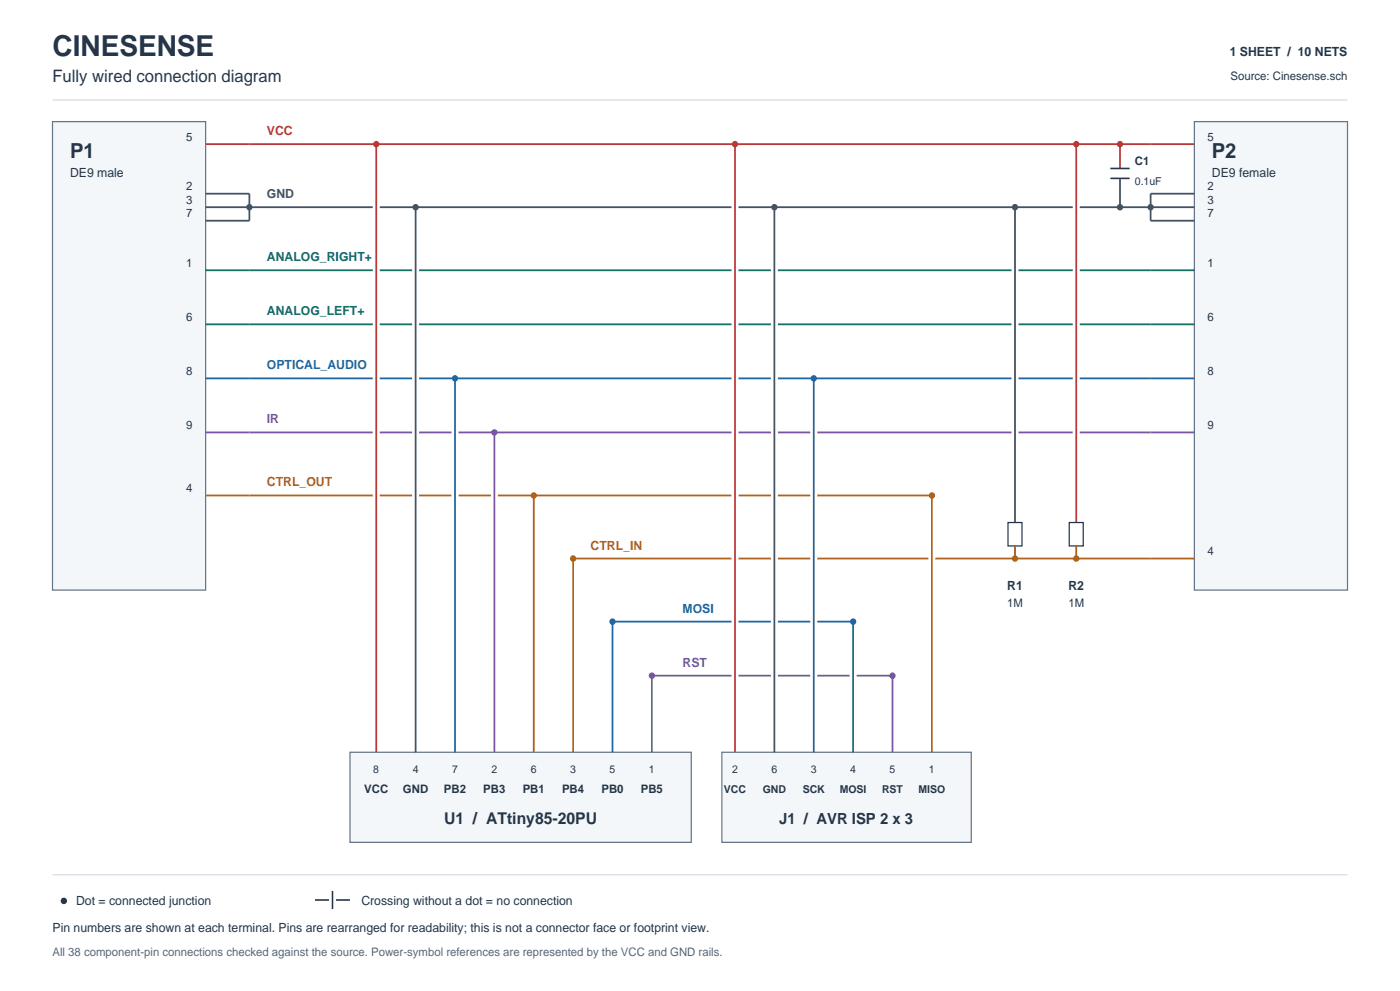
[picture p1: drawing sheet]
<svg xmlns="http://www.w3.org/2000/svg" width="420mm" height="297mm" viewBox="0 0 420 297" stroke-linecap="round" stroke-linejoin="round" font-family="sans-serif">
<path d="M15.7 30h388.5" fill="none" stroke="#ccd5df" stroke-width=".3"/>
<g fill="#f4f7fa" stroke="#647589" stroke-width=".37">
<path d="M15.7 36.4h46v140.4h-46z" fill-rule="evenodd"/>
<path d="M358.3 36.4h45.9v140.4h-45.9z" fill-rule="evenodd"/>
</g>
<path d="M61.7 43.2h283.5" fill="none" stroke="#b93838" stroke-width=".53"/>
<path d="M61.7 58h13.1v8.1h-13.1M61.7 62.1h283.5" fill="none" stroke="#435364" stroke-width=".53"/>
<path d="M61.7 81h283.5M61.7 97.2h283.5" fill="none" stroke="#167264" stroke-width=".53"/>
<path d="M61.7 113.4h283.5M183.7 186.3h72.2" fill="none" stroke="#1f66a5" stroke-width=".53"/>
<path d="M61.7 129.6h283.5M195.6 202.5h72.1" fill="none" stroke="#7854a2" stroke-width=".53"/>
<path d="M61.7 148.5h217.9M171.9 167.4h173.3" fill="none" stroke="#ad631e" stroke-width=".53"/>
<circle cx="74.8" cy="62.1" r=".96" fill="#435364"/>
<path d="M345.2 43.2h13.1" fill="none" stroke="#b93838" stroke-width=".53"/>
<path d="M358.3 58h-13.1v8.1h13.1M345.2 62.1h13.1" fill="none" stroke="#435364" stroke-width=".53"/>
<path d="M345.2 81h13.1M345.2 97.2h13.1" fill="none" stroke="#167264" stroke-width=".53"/>
<path d="M345.2 113.4h13.1" fill="none" stroke="#1f66a5" stroke-width=".53"/>
<path d="M345.2 129.6h13.1" fill="none" stroke="#7854a2" stroke-width=".53"/>
<path d="M345.2 167.4h13.1" fill="none" stroke="#ad631e" stroke-width=".53"/>
<circle cx="345.2" cy="62.1" r=".96" fill="#435364"/>
<path d="M105 225.5h102.4v27h-102.4z" fill-rule="evenodd" fill="#f4f7fa" stroke="#647589" stroke-width=".37"/>
<path d="M112.9 60.7v2.7M112.9 79.6v2.7M112.9 95.8v2.7M112.9 112v2.7M112.9 128.2v2.7M112.9 147.1v2.7M112.9 166v2.7M112.9 184.9v2.7M112.9 201.2v2.7" fill="none" stroke="#fff" stroke-width="2.1" stroke-linecap="butt"/>
<path d="M112.9 43.2v182.3" fill="none" stroke="#b93838" stroke-width=".53"/>
<circle cx="112.9" cy="43.2" r=".96" fill="#b93838"/>
<path d="M124.7 79.6v2.7M124.7 95.8v2.7M124.7 112v2.7M124.7 128.2v2.7M124.7 147.1v2.7M124.7 166v2.7M124.7 184.9v2.7M124.7 201.2v2.7" fill="none" stroke="#fff" stroke-width="2.1" stroke-linecap="butt"/>
<path d="M124.7 62.1v163.4" fill="none" stroke="#435364" stroke-width=".53"/>
<circle cx="124.7" cy="62.1" r=".96" fill="#435364"/>
<path d="M136.5 128.2v2.7M136.5 147.1v2.7M136.5 166v2.7M136.5 184.9v2.7M136.5 201.2v2.7" fill="none" stroke="#fff" stroke-width="2.1" stroke-linecap="butt"/>
<path d="M136.5 113.4v112.1" fill="none" stroke="#1f66a5" stroke-width=".53"/>
<circle cx="136.5" cy="113.4" r=".96" fill="#1f66a5"/>
<path d="M148.3 147.1v2.7M148.3 166v2.7M148.3 184.9v2.7M148.3 201.2v2.7" fill="none" stroke="#fff" stroke-width="2.1" stroke-linecap="butt"/>
<path d="M148.3 129.6v95.9" fill="none" stroke="#7854a2" stroke-width=".53"/>
<circle cx="148.3" cy="129.6" r=".96" fill="#7854a2"/>
<path d="M160.1 166v2.7M160.1 184.9v2.7M160.1 201.2v2.7" fill="none" stroke="#fff" stroke-width="2.1" stroke-linecap="butt"/>
<path d="M160.1 148.5v77" fill="none" stroke="#ad631e" stroke-width=".53"/>
<circle cx="160.1" cy="148.5" r=".96" fill="#ad631e"/>
<path d="M171.9 184.9v2.7M171.9 201.2v2.7" fill="none" stroke="#fff" stroke-width="2.1" stroke-linecap="butt"/>
<path d="M171.9 167.4v58.1" fill="none" stroke="#ad631e" stroke-width=".53"/>
<circle cx="171.9" cy="167.4" r=".96" fill="#ad631e"/>
<path d="M183.7 201.2v2.7" fill="none" stroke="#fff" stroke-width="2.1" stroke-linecap="butt"/>
<path d="M183.7 186.3v39.2" fill="none" stroke="#1f66a5" stroke-width=".53"/>
<circle cx="183.7" cy="186.3" r=".96" fill="#1f66a5"/>
<path d="M195.6 202.5v23" fill="none" stroke="#7854a2" stroke-width=".53"/>
<circle cx="195.6" cy="202.5" r=".96" fill="#7854a2"/>
<path d="M216.6 225.5h74.8v27h-74.8z" fill-rule="evenodd" fill="#f4f7fa" stroke="#647589" stroke-width=".37"/>
<path d="M220.5 60.7v2.7M220.5 79.6v2.7M220.5 95.8v2.7M220.5 112v2.7M220.5 128.2v2.7M220.5 147.1v2.7M220.5 166v2.7M220.5 184.9v2.7M220.5 201.2v2.7" fill="none" stroke="#fff" stroke-width="2.1" stroke-linecap="butt"/>
<path d="M220.5 43.2v182.3" fill="none" stroke="#b93838" stroke-width=".53"/>
<circle cx="220.5" cy="43.2" r=".96" fill="#b93838"/>
<path d="M232.3 79.6v2.7M232.3 95.8v2.7M232.3 112v2.7M232.3 128.2v2.7M232.3 147.1v2.7M232.3 166v2.7M232.3 184.9v2.7M232.3 201.2v2.7" fill="none" stroke="#fff" stroke-width="2.1" stroke-linecap="butt"/>
<path d="M232.3 62.1v163.4" fill="none" stroke="#435364" stroke-width=".53"/>
<circle cx="232.3" cy="62.1" r=".96" fill="#435364"/>
<path d="M244.1 128.2v2.7M244.1 147.1v2.7M244.1 166v2.7M244.1 184.9v2.7M244.1 201.2v2.7" fill="none" stroke="#fff" stroke-width="2.1" stroke-linecap="butt"/>
<path d="M244.1 113.4v112.1" fill="none" stroke="#1f66a5" stroke-width=".53"/>
<circle cx="244.1" cy="113.4" r=".96" fill="#1f66a5"/>
<path d="M255.9 201.2v2.7" fill="none" stroke="#fff" stroke-width="2.1" stroke-linecap="butt"/>
<path d="M255.9 186.3v39.2" fill="none" stroke="#1f66a5" stroke-width=".53"/>
<circle cx="255.9" cy="186.3" r=".96" fill="#1f66a5"/>
<path d="M267.7 202.5v23" fill="none" stroke="#7854a2" stroke-width=".53"/>
<circle cx="267.7" cy="202.5" r=".96" fill="#7854a2"/>
<path d="M279.6 166v2.7M279.6 184.9v2.7M279.6 201.2v2.7" fill="none" stroke="#fff" stroke-width="2.1" stroke-linecap="butt"/>
<path d="M279.6 148.5v77" fill="none" stroke="#ad631e" stroke-width=".53"/>
<circle cx="279.6" cy="148.5" r=".96" fill="#ad631e"/>
<path d="M304.5 79.6v2.7M304.5 95.8v2.7M304.5 112v2.7M304.5 128.2v2.7M304.5 147.1v2.7" fill="none" stroke="#fff" stroke-width="2.1" stroke-linecap="butt"/>
<path d="M304.5 62.1v94.5" fill="none" stroke="#435364" stroke-width=".53"/>
<circle cx="304.5" cy="62.1" r=".96" fill="#435364"/>
<path d="M302.4 156.6h4.2v7h-4.2z" fill-rule="evenodd" fill="#fff" stroke="#263648" stroke-width=".37"/>
<path d="M304.5 163.6v3.8" fill="none" stroke="#ad631e" stroke-width=".53"/>
<circle cx="304.5" cy="167.4" r=".96" fill="#ad631e"/>
<path d="M322.9 60.7v2.7M322.9 79.6v2.7M322.9 95.8v2.7M322.9 112v2.7M322.9 128.2v2.7M322.9 147.1v2.7" fill="none" stroke="#fff" stroke-width="2.1" stroke-linecap="butt"/>
<path d="M322.9 43.2v113.4" fill="none" stroke="#b93838" stroke-width=".53"/>
<circle cx="322.9" cy="43.2" r=".96" fill="#b93838"/>
<path d="M320.8 156.6h4.2v7h-4.2z" fill-rule="evenodd" fill="#fff" stroke="#263648" stroke-width=".37"/>
<path d="M322.9 163.6v3.8" fill="none" stroke="#ad631e" stroke-width=".53"/>
<circle cx="322.9" cy="167.4" r=".96" fill="#ad631e"/>
<path d="M336 43.2v7.3" fill="none" stroke="#b93838" stroke-width=".53"/>
<circle cx="336" cy="43.2" r=".96" fill="#b93838"/>
<path d="M333.1 50.5h5.8M333.1 53.5h5.8" fill="none" stroke="#263648" stroke-width=".48"/>
<path d="M336 53.5v8.6" fill="none" stroke="#435364" stroke-width=".53"/>
<circle cx="336" cy="62.1" r=".96" fill="#435364"/>
<path d="M15.7 262.2h388.5" fill="none" stroke="#ccd5df" stroke-width=".3"/>
<circle cx="19.2" cy="270" r=".96" fill="#263648"/>
<path d="M94.5 269.7h10.5M99.7 267v5.4" fill="none" stroke="#263648" stroke-width=".48"/>
<path d="M99.7 267v5.4" fill="none" stroke="#fff" stroke-width="2.1" stroke-linecap="butt"/>
<text font-size="8.6" fill="#263648" x="15.7" y="16.7">CINESENSE</text>
<g font-size="6.2" fill="#263648">
<text x="21" y="47.2">P1</text>
<text x="363.6" y="47.2">P2</text>
</g>
<text font-size="5.1" fill="#263648" x="15.7" y="24.6">Fully wired connection diagram</text>
<text font-size="4.9" fill="#263648" x="133.2" y="247.1">U1 / ATtiny85-20PU</text>
<text font-size="4.6" fill="#263648" x="233.7" y="247.1">J1 / AVR ISP 2 x 3</text>
<g font-size="3.8" fill="#263648">
<text x="368.9" y="16.7">1 SHEET / 10 NETS</text>
<text x="21" y="53.2">DE9 male</text>
<text x="363.6" y="53.2">DE9 female</text>
<text x="302.2" y="176.8">R1</text>
<text x="320.5" y="176.8">R2</text>
<text x="22.8" y="271.4">Dot = connected junction</text>
<text x="108.4" y="271.4">Crossing without a dot = no connection</text>
<text x="15.7" y="279.5">Pin numbers are shown at each terminal. Pins are rearranged for readability; this is not a connector face or footprint view.</text>
</g>
<text font-size="3.8" fill="#b93838" x="80.1" y="40.5">VCC</text>
<text font-size="3.8" fill="#435364" x="80.1" y="59.4">GND</text>
<g font-size="3.8" fill="#167264">
<text x="80.1" y="78.3">ANALOG_RIGHT+</text>
<text x="80.1" y="94.5">ANALOG_LEFT+</text>
</g>
<g font-size="3.8" fill="#1f66a5">
<text x="80.1" y="110.7">OPTICAL_AUDIO</text>
<text x="204.7" y="183.6">MOSI</text>
</g>
<g font-size="3.8" fill="#7854a2">
<text x="80.1" y="126.9">IR</text>
<text x="204.7" y="199.8">RST</text>
</g>
<g font-size="3.8" fill="#ad631e">
<text x="80.1" y="145.8">CTRL_OUT</text>
<text x="177.2" y="164.7">CTRL_IN</text>
</g>
<g font-size="3.5" fill="#263648">
<text x="369.2" y="24">Source: Cinesense.sch</text>
<text x="55.9" y="42.1">5</text>
<text x="362.2" y="42.1">5</text>
<text x="340.5" y="49.4">C1</text>
<text x="55.9" y="57">2</text>
<text x="362.2" y="57">2</text>
<text x="55.9" y="61">3</text>
<text x="55.9" y="65.1">7</text>
<text x="362.2" y="61">3</text>
<text x="362.2" y="65.1">7</text>
<text x="55.9" y="79.9">1</text>
<text x="362.2" y="79.9">1</text>
<text x="55.9" y="96.1">6</text>
<text x="362.2" y="96.1">6</text>
<text x="55.9" y="112.3">8</text>
<text x="362.2" y="112.3">8</text>
<text x="55.9" y="128.5">9</text>
<text x="362.2" y="128.5">9</text>
<text x="55.9" y="147.4">4</text>
<text x="362.2" y="166.3">4</text>
<text x="302.1" y="182">1M</text>
<text x="320.5" y="182">1M</text>
<text x="109.3" y="237.6">VCC</text>
<text x="120.9" y="237.6">GND</text>
<text x="133.2" y="237.6">PB2</text>
<text x="145" y="237.6">PB3</text>
<text x="156.8" y="237.6">PB1</text>
<text x="168.6" y="237.6">PB4</text>
<text x="180.4" y="237.6">PB0</text>
<text x="192.2" y="237.6">PB5</text>
</g>
<text font-size="3.5" fill="#56677a" x="15.7" y="286.5">All 38 component-pin connections checked against the source. Power-symbol references are represented by the VCC and GND rails.</text>
<g font-size="3.2" fill="#263648">
<text x="340.5" y="55.3">0.1uF</text>
<text x="112" y="231.7">8</text>
<text x="123.8" y="231.7">4</text>
<text x="135.6" y="231.7">7</text>
<text x="147.4" y="231.7">2</text>
<text x="159.2" y="231.7">6</text>
<text x="171.1" y="231.7">3</text>
<text x="182.9" y="231.7">5</text>
<text x="194.7" y="231.7">1</text>
<text x="219.6" y="231.7">2</text>
<text x="231.4" y="231.7">6</text>
<text x="243.2" y="231.7">3</text>
<text x="255.1" y="231.7">4</text>
<text x="266.9" y="231.7">5</text>
<text x="278.7" y="231.7">1</text>
<text x="217.2" y="237.6">VCC</text>
<text x="228.8" y="237.6">GND</text>
<text x="240.8" y="237.6">SCK</text>
<text x="251.9" y="237.6">MOSI</text>
<text x="264.6" y="237.6">RST</text>
<text x="275.5" y="237.6">MISO</text>
</g>
</svg>
